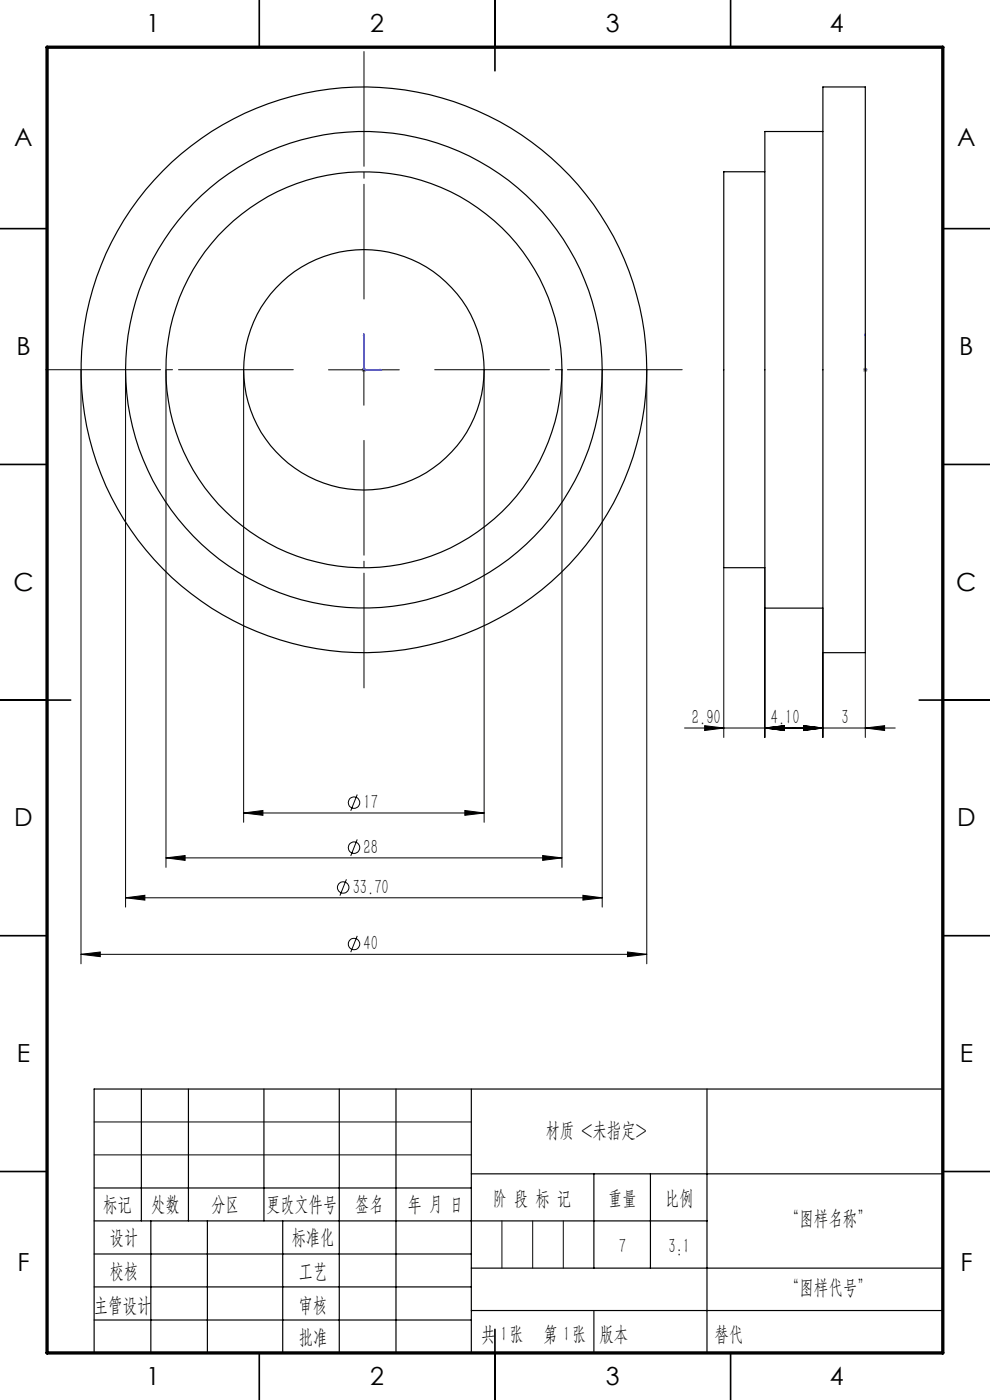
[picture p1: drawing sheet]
<svg xmlns="http://www.w3.org/2000/svg" width="210mm" height="297mm" viewBox="0 0 210 297" stroke-linecap="round" stroke-linejoin="round" font-family="sans-serif">
<g fill="none" stroke="#000" stroke-width=".21">
<path d="M17.2 78.5v126M26.6 78.5v113.9M35.2 78.5v105.5M51.7 78.5v95.9M69.7 78.5h15M77.2 70.9v15.1M102.7 78.5v95.9M119.2 78.5v105.5M127.7 78.5v113.9M137.2 78.5v126M153.5 120.4v36.1M162.2 120.4v36.1"/>
<path d="M174.6 129v27.5M183.6 138.5v18M145.2 154.4h44.7M149.5 153.9l4 .5-4 .6zM162.2 154.4l4.1-.5v1.1zM170.5 153.9l4.1 .5-4.1 .6zM183.6 154.4l4-.5v1.1zM51.7 172.5l4.1-.6v1.1zM51.7 172.5h51M75.8 168.6l-1.4 3.4M75.8 178.1l-1.4 3.5M98.6 171.9l4.1 .6-4.1 .5z"/>
<path d="M26.6 190.5l4.1-.6v1.1zM26.6 190.5h101.1M35.2 182l4.1-.5v1zM35.2 182h84M73.5 186.5l-1.4 3.5M75.8 198.5l-1.4 3.5M115.1 181.5l4.1 .5-4.1 .5zM123.6 189.9l4.1 .6-4.1 .5zM17.2 202.5l4.1-.5v.9zM17.2 202.5h120M133.1 202l4.1 .5-4.1 .4zM20 238h80"/>
<path d="M20 245h80"/>
<circle cx="75.1" cy="170.3" r="1.2"/>
<circle cx="75.1" cy="179.8" r="1.2"/>
<circle cx="72.8" cy="188.3" r="1.22"/>
<circle cx="75.1" cy="200.3" r="1.22"/>
</g>
<path d="M77.2 70.8l.1 .4h-.2zM77.2 70.8v7.7h3.8M80.6 78.3l.4 .2-.4 .1zM183.6 78.3v.3zM183.6 70.8v.4v-.4M183.6 78.5h.1M183.6 70.8v7.7" fill="none" stroke="#00f" stroke-width=".21"/>
<path d="M76.7 78.5h1M76.8 78.1l.7 .7M77.2 78v.9M77.5 78.1l-.7 .7M183.1 78.5h.9M183.2 78.1l.7 .7M183.6 78v.9M183.9 78.1l-.7 .7" fill="none" stroke="#808080" stroke-width=".21"/>
<path d="M62.2 78.4h-52.5M77.2 63.4v-52.5M92.2 78.4h52.5M77.2 93.4v52.5" fill="none" stroke="#000" stroke-width=".21" stroke-dasharray="30.5 1.3 1.3 1.3" stroke-dashoffset="6.1"/>
<g fill="none" stroke="#000" stroke-width=".25">
<path d="M30 231v28M40 231v28M56 231v28M72 231v56M84 231v56M100 231v56M150 231v56M200 231h-180v56M20 252h80M20 259h130M32 259v28M44 259v28"/>
<path d="M60 259v28M100 249h100M126 249v20M138 249v20M20 266h80M20 273h80M100 269h100M100 278h100M20 280h80"/>
</g>
<g fill="none" stroke="#000" stroke-width=".35">
<path d="M55 0v10M105 0v15M155 0v10M0 48.5h10M200 48.5h10M0 98.5h10M200 98.5h10M0 148.5h15M195 148.5h15M0 198.5h10M200 198.5h10M0 248.5h10"/>
<path d="M200 248.5h10M55 287v10M105 282v15M155 287v10"/>
</g>
<path d="M10 10h190v277h-190z" fill="none" stroke="#000" stroke-width=".7"/>
<path d="M106.5 259v10M113 259v10M119.5 259v10" fill="none" stroke="#0a0605" stroke-width=".21"/>
<path d="M126 278v9" fill="none" stroke="#0a0605" stroke-width=".25"/>
<g fill="#00f">
<path d="M80.6 78.3l.4 .2-.4 .1zM77.2 70.8l.1 .4h-.2z"/>
<path d="M183.6 78.3v.3zM183.6 70.8v.4z"/>
</g>
<path d="M51.7 172.5l4.1-.6v1.1zM98.6 171.9l4.1 .6-4.1 .5zM35.2 182l4.1-.5v1zM115.1 181.5l4.1 .5-4.1 .5zM26.6 190.5l4.1-.6v1.1zM123.6 189.9l4.1 .6-4.1 .5zM17.2 202.5l4.1-.5v.9zM133.1 202l4.1 .5-4.1 .4zM170.5 153.9l4.1 .5-4.1 .6zM183.6 154.4l4-.5v1.1zM162.2 154.4l4.1-.5v1.1zM170.5 153.9l4.1 .5-4.1 .6zM149.5 153.9l4 .5-4 .6zM162.2 154.4l4.1-.5v1.1z" fill="#000"/>
<g fill="none" stroke="#000" stroke-width=".25">
<path d="M174.6 18.4h9v120.1h-9zM162.2 36.4h-8.7v84h8.7M174.6 27.9h-12.4v101.1h12.4"/>
<circle cx="77.2" cy="78.5" r="25.5"/>
<circle cx="77.2" cy="78.5" r="60"/>
<circle cx="77.2" cy="78.5" r="50.5"/>
<circle cx="77.2" cy="78.4" r="42"/>
</g>
<g font-size="5.3">
<text x="31" y="6.8">1</text>
<text x="78.5" y="6.8">2</text>
<text x="128.5" y="6.8">3</text>
<text x="176" y="6.8">4</text>
<text x="3" y="31.1">A</text>
<text x="203" y="31.1">A</text>
<text x="3.5" y="75.3">B</text>
<text x="203.5" y="75.3">B</text>
<text x="2.8" y="125.3">C</text>
<text x="202.8" y="125.3">C</text>
<text x="3" y="175.3">D</text>
<text x="203" y="175.3">D</text>
<text x="3.6" y="225.3">E</text>
<text x="203.6" y="225.3">E</text>
<text x="3.7" y="269.6">F</text>
<text x="203.7" y="269.6">F</text>
<text x="31" y="293.8">1</text>
<text x="78.5" y="293.8">2</text>
<text x="128.5" y="293.8">3</text>
<text x="176" y="293.8">4</text>
</g>
<g font-size="4.4">
<text x="146.8" y="153.6">2.90</text>
<text x="163.5" y="153.6">4.10</text>
<text x="178.5" y="153.6">3</text>
<text x="77.1" y="171.6">17</text>
<text x="77.1" y="181.1">28</text>
<text x="74.8" y="189.6">33.70</text>
<text x="77.1" y="201.6">40</text>
<text x="115.7" y="241.2">材质 &lt;未指定&gt;</text>
<text x="21.9" y="256.9">标记</text>
<text x="32.1" y="256.9">处数</text>
<text x="44.9" y="256.9">分区</text>
<text x="56.5" y="256.9">更改文件号</text>
<text x="75.4" y="256.9">签名</text>
<text x="86.5" y="256.9">年 月 日</text>
<text x="104.5" y="255.6">阶 段 标 记</text>
<text x="129" y="255.6">重量</text>
<text x="141.1" y="255.6">比例</text>
<text x="23.3" y="263.9">设计</text>
<text x="61.9" y="263.9">标准化</text>
<text x="166.5" y="259.8">“图样名称”</text>
<text x="131.3" y="265.7">7</text>
<text x="141.8" y="265.7">3:1</text>
<text x="23.3" y="271.1">校核</text>
<text x="63.4" y="271">工艺</text>
<text x="166.5" y="274.6">“图样代号”</text>
<text x="19.9" y="278.3">主管设计</text>
<text x="63.4" y="278.3">审核</text>
<text x="63.4" y="285.2">批准</text>
<text x="102" y="284.4">共 张</text>
<text x="106.1" y="284.4">1</text>
<text x="115.3" y="284.4">第 张</text>
<text x="119.5" y="284.4">1</text>
<text x="127.1" y="284.4">版本</text>
</g>
<text font-size="4.4" fill="#0a0605" x="151.6" y="284.4">替代</text>
</svg>
